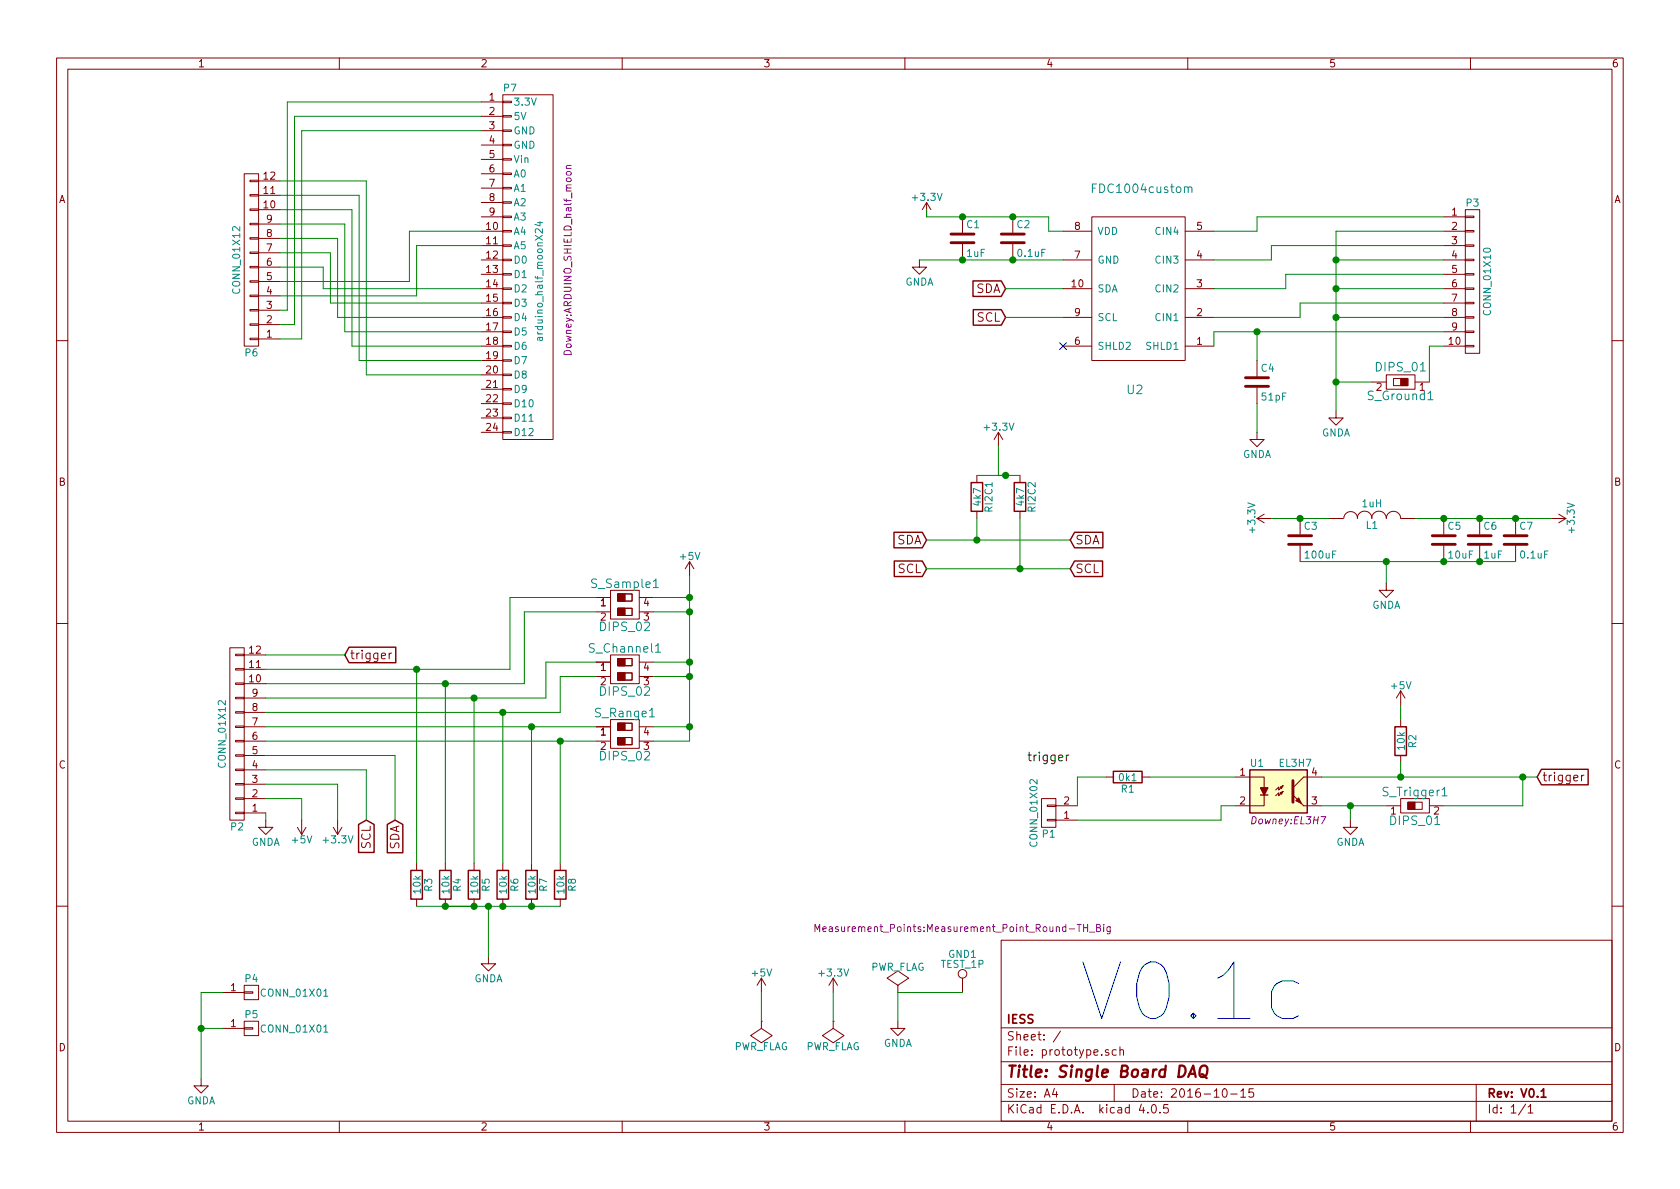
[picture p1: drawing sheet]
EESchema Schematic File Version 2
LIBS:power
LIBS:device
LIBS:transistors
LIBS:conn
LIBS:linear
LIBS:regul
LIBS:74xx
LIBS:cmos4000
LIBS:adc-dac
LIBS:memory
LIBS:xilinx
LIBS:microcontrollers
LIBS:dsp
LIBS:microchip
LIBS:analog_switches
LIBS:motorola
LIBS:texas
LIBS:intel
LIBS:audio
LIBS:interface
LIBS:digital-audio
LIBS:philips
LIBS:display
LIBS:cypress
LIBS:siliconi
LIBS:opto
LIBS:atmel
LIBS:contrib
LIBS:valves
LIBS:Downey
LIBS:prototype-cache
EELAYER 25 0
EELAYER END
$Descr A4 11693 8268
encoding utf-8
Sheet 1 1
Title "Single Board DAQ"
Date "2016-10-15"
Rev "V0.1"
Comp "IESS"
Comment1 ""
Comment2 ""
Comment3 ""
Comment4 ""
$EndDescr
$Comp
L CONN_01X12 P2
U 1 1
P 1650 5100
F 0 "P2" H 1650 5750 50  0000 C CNN
F 1 "CONN_01X12" V 1750 5100 50  0000 C CNN
F 2 "Downey:3M_12POS_ribbon_conn" H 1650 5100 50  0001 C CNN
F 3 "" H 1650 5100 50  0000 C CNN
	1    1650 5100
	-1   0    0    1   
$EndComp
$Comp
L CONN_01X02 P1
U 1 1
P 7300 5650
F 0 "P1" H 7300 5800 50  0000 C CNN
F 1 "CONN_01X02" V 7400 5650 50  0000 C CNN
F 2 "Pin_Headers:Pin_Header_Straight_1x02_Pitch2.00mm" H 7300 5650 50  0001 C CNN
F 3 "" H 7300 5650 50  0000 C CNN
	1    7300 5650
	-1   0    0    1   
$EndComp
Text Label 7150 5300 0    60   ~ 0
trigger
$Comp
L R R1
U 1 1
P 7850 5400
F 0 "R1" V 7930 5400 50  0000 C CNN
F 1 "0k1" V 7850 5400 50  0000 C CNN
F 2 "Resistors_SMD:R_1206_HandSoldering" V 7780 5400 50  0001 C CNN
F 3 "" H 7850 5400 50  0000 C CNN
	1    7850 5400
	0    1    1    0   
$EndComp
$Comp
L +5V #PWR18
U 1 1
P 9750 4900
F 0 "#PWR18" H 9750 4750 50  0001 C CNN
F 1 "+5V" H 9750 5040 50  0000 C CNN
F 2 "" H 9750 4900 50  0000 C CNN
F 3 "" H 9750 4900 50  0000 C CNN
	1    9750 4900
	1    0    0    -1  
$EndComp
$Comp
L R R2
U 1 1
P 9750 5150
F 0 "R2" V 9830 5150 50  0000 C CNN
F 1 "10k" V 9750 5150 50  0000 C CNN
F 2 "Resistors_SMD:R_1206_HandSoldering" V 9680 5150 50  0001 C CNN
F 3 "" H 9750 5150 50  0000 C CNN
	1    9750 5150
	1    0    0    -1  
$EndComp
$Comp
L GNDA #PWR16
U 1 1
P 9400 5700
F 0 "#PWR16" H 9400 5450 50  0001 C CNN
F 1 "GNDA" H 9400 5550 50  0000 C CNN
F 2 "" H 9400 5700 50  0000 C CNN
F 3 "" H 9400 5700 50  0000 C CNN
	1    9400 5700
	1    0    0    -1  
$EndComp
Text GLabel 10700 5400 2    60   Input ~ 0
trigger
Text GLabel 2400 4550 2    60   Input ~ 0
trigger
$Comp
L DIPS_02 S_Range1
U 1 1
P 4350 5100
F 0 "S_Range1" V 4200 5100 60  0000 C CNN
F 1 "DIPS_02" V 4500 5100 60  0000 C CNN
F 2 "Buttons_Switches_ThroughHole:SW_DIP_x2_W7.62mm_Slide" H 4350 5100 60  0001 C CNN
F 3 "" H 4350 5100 60  0001 C CNN
	1    4350 5100
	0    1    1    0   
$EndComp
$Comp
L R R7
U 1 1
P 3700 6150
F 0 "R7" V 3780 6150 50  0000 C CNN
F 1 "10k" V 3700 6150 50  0000 C CNN
F 2 "Resistors_SMD:R_1206_HandSoldering" V 3630 6150 50  0001 C CNN
F 3 "" H 3700 6150 50  0000 C CNN
	1    3700 6150
	1    0    0    -1  
$EndComp
$Comp
L R R8
U 1 1
P 3900 6150
F 0 "R8" V 3980 6150 50  0000 C CNN
F 1 "10k" V 3900 6150 50  0000 C CNN
F 2 "Resistors_SMD:R_1206_HandSoldering" V 3830 6150 50  0001 C CNN
F 3 "" H 3900 6150 50  0000 C CNN
	1    3900 6150
	1    0    0    -1  
$EndComp
$Comp
L GNDA #PWR5
U 1 1
P 3400 6650
F 0 "#PWR5" H 3400 6400 50  0001 C CNN
F 1 "GNDA" H 3400 6500 50  0000 C CNN
F 2 "" H 3400 6650 50  0000 C CNN
F 3 "" H 3400 6650 50  0000 C CNN
	1    3400 6650
	1    0    0    -1  
$EndComp
$Comp
L DIPS_02 S_Channel1
U 1 1
P 4350 4650
F 0 "S_Channel1" V 4200 4650 60  0000 C CNN
F 1 "DIPS_02" V 4500 4650 60  0000 C CNN
F 2 "Buttons_Switches_ThroughHole:SW_DIP_x2_W7.62mm_Slide" H 4350 4650 60  0001 C CNN
F 3 "" H 4350 4650 60  0001 C CNN
	1    4350 4650
	0    1    1    0   
$EndComp
$Comp
L DIPS_02 S_Sample1
U 1 1
P 4350 4200
F 0 "S_Sample1" V 4200 4200 60  0000 C CNN
F 1 "DIPS_02" V 4500 4200 60  0000 C CNN
F 2 "Buttons_Switches_ThroughHole:SW_DIP_x2_W7.62mm_Slide" H 4350 4200 60  0001 C CNN
F 3 "" H 4350 4200 60  0001 C CNN
	1    4350 4200
	0    1    1    0   
$EndComp
$Comp
L R R6
U 1 1
P 3500 6150
F 0 "R6" V 3580 6150 50  0000 C CNN
F 1 "10k" V 3500 6150 50  0000 C CNN
F 2 "Resistors_SMD:R_1206_HandSoldering" V 3430 6150 50  0001 C CNN
F 3 "" H 3500 6150 50  0000 C CNN
	1    3500 6150
	1    0    0    -1  
$EndComp
$Comp
L R R5
U 1 1
P 3300 6150
F 0 "R5" V 3380 6150 50  0000 C CNN
F 1 "10k" V 3300 6150 50  0000 C CNN
F 2 "Resistors_SMD:R_1206_HandSoldering" V 3230 6150 50  0001 C CNN
F 3 "" H 3300 6150 50  0000 C CNN
	1    3300 6150
	1    0    0    -1  
$EndComp
$Comp
L R R4
U 1 1
P 3100 6150
F 0 "R4" V 3180 6150 50  0000 C CNN
F 1 "10k" V 3100 6150 50  0000 C CNN
F 2 "Resistors_SMD:R_1206_HandSoldering" V 3030 6150 50  0001 C CNN
F 3 "" H 3100 6150 50  0000 C CNN
	1    3100 6150
	1    0    0    -1  
$EndComp
$Comp
L R R3
U 1 1
P 2900 6150
F 0 "R3" V 2980 6150 50  0000 C CNN
F 1 "10k" V 2900 6150 50  0000 C CNN
F 2 "Resistors_SMD:R_1206_HandSoldering" V 2830 6150 50  0001 C CNN
F 3 "" H 2900 6150 50  0000 C CNN
	1    2900 6150
	1    0    0    -1  
$EndComp
$Comp
L +5V #PWR6
U 1 1
P 4800 4000
F 0 "#PWR6" H 4800 3850 50  0001 C CNN
F 1 "+5V" H 4800 4140 50  0000 C CNN
F 2 "" H 4800 4000 50  0000 C CNN
F 3 "" H 4800 4000 50  0000 C CNN
	1    4800 4000
	1    0    0    -1  
$EndComp
$Comp
L +5V #PWR3
U 1 1
P 2100 5700
F 0 "#PWR3" H 2100 5550 50  0001 C CNN
F 1 "+5V" H 2100 5840 50  0000 C CNN
F 2 "" H 2100 5700 50  0000 C CNN
F 3 "" H 2100 5700 50  0000 C CNN
	1    2100 5700
	-1   0    0    1   
$EndComp
$Comp
L GNDA #PWR2
U 1 1
P 1850 5700
F 0 "#PWR2" H 1850 5450 50  0001 C CNN
F 1 "GNDA" H 1850 5550 50  0000 C CNN
F 2 "" H 1850 5700 50  0000 C CNN
F 3 "" H 1850 5700 50  0000 C CNN
	1    1850 5700
	1    0    0    -1  
$EndComp
$Comp
L +3.3V #PWR4
U 1 1
P 2350 5700
F 0 "#PWR4" H 2350 5550 50  0001 C CNN
F 1 "+3.3V" H 2350 5840 50  0000 C CNN
F 2 "" H 2350 5700 50  0000 C CNN
F 3 "" H 2350 5700 50  0000 C CNN
	1    2350 5700
	-1   0    0    1   
$EndComp
Text GLabel 2750 5700 3    60   Input ~ 0
SDA
Text GLabel 2550 5700 3    60   Input ~ 0
SCL
$Comp
L DIPS_01 S_Ground1
U 1 1
P 9750 2650
F 0 "S_Ground1" V 9650 2650 60  0000 C CNN
F 1 "DIPS_01" V 9850 2650 60  0000 C CNN
F 2 "Buttons_Switches_ThroughHole:SW_DIP_x1_W7.62mm_Slide" H 9750 2650 60  0001 C CNN
F 3 "" H 9750 2650 60  0001 C CNN
	1    9750 2650
	0    -1   -1   0   
$EndComp
$Comp
L DIPS_01 S_Trigger1
U 1 1
P 9850 5600
F 0 "S_Trigger1" V 9750 5600 60  0000 C CNN
F 1 "DIPS_01" V 9950 5600 60  0000 C CNN
F 2 "Buttons_Switches_ThroughHole:SW_DIP_x1_W7.62mm_Slide" H 9850 5600 60  0001 C CNN
F 3 "" H 9850 5600 60  0001 C CNN
	1    9850 5600
	0    1    1    0   
$EndComp
$Comp
L CONN_01X10 P3
U 1 1
P 10250 1950
F 0 "P3" H 10250 2500 50  0000 C CNN
F 1 "CONN_01X10" V 10350 1950 50  0000 C CNN
F 2 "Downey:DSUB-9_surface_mount" H 10250 1950 50  0001 C CNN
F 3 "" H 10250 1950 50  0000 C CNN
	1    10250 1950
	1    0    0    -1  
$EndComp
$Comp
L GNDA #PWR15
U 1 1
P 9300 2850
F 0 "#PWR15" H 9300 2600 50  0001 C CNN
F 1 "GNDA" H 9300 2700 50  0000 C CNN
F 2 "" H 9300 2850 50  0000 C CNN
F 3 "" H 9300 2850 50  0000 C CNN
	1    9300 2850
	1    0    0    -1  
$EndComp
$Comp
L FDC1004custom U2
U 1 1
P 7900 2200
F 0 "U2" H 7900 1700 60  0000 C CNN
F 1 "FDC1004custom" H 7950 3100 60  0000 C CNN
F 2 "Downey:SOIC_10_FDC1004" H 7950 2200 60  0001 C CNN
F 3 "" H 7950 2200 60  0001 C CNN
	1    7900 2200
	1    0    0    -1  
$EndComp
$Comp
L +3.3V #PWR11
U 1 1
P 6450 1500
F 0 "#PWR11" H 6450 1350 50  0001 C CNN
F 1 "+3.3V" H 6450 1640 50  0000 C CNN
F 2 "" H 6450 1500 50  0000 C CNN
F 3 "" H 6450 1500 50  0000 C CNN
	1    6450 1500
	1    0    0    -1  
$EndComp
$Comp
L GNDA #PWR10
U 1 1
P 6400 1800
F 0 "#PWR10" H 6400 1550 50  0001 C CNN
F 1 "GNDA" H 6400 1650 50  0000 C CNN
F 2 "" H 6400 1800 50  0000 C CNN
F 3 "" H 6400 1800 50  0000 C CNN
	1    6400 1800
	1    0    0    -1  
$EndComp
NoConn ~ 7400 2400
Text GLabel 6450 3950 0    60   Input ~ 0
SCL
Text GLabel 7450 3750 2    60   Input ~ 0
SDA
Text GLabel 7450 3950 2    60   Input ~ 0
SCL
$Comp
L R RI2C1
U 1 1
P 6800 3450
F 0 "RI2C1" V 6880 3450 50  0000 C CNN
F 1 "4k7" V 6800 3450 50  0000 C CNN
F 2 "Resistors_SMD:R_1206_HandSoldering" V 6730 3450 50  0001 C CNN
F 3 "" H 6800 3450 50  0000 C CNN
	1    6800 3450
	1    0    0    -1  
$EndComp
$Comp
L R RI2C2
U 1 1
P 7100 3450
F 0 "RI2C2" V 7180 3450 50  0000 C CNN
F 1 "4k7" V 7100 3450 50  0000 C CNN
F 2 "Resistors_SMD:R_1206_HandSoldering" V 7030 3450 50  0001 C CNN
F 3 "" H 7100 3450 50  0000 C CNN
	1    7100 3450
	1    0    0    -1  
$EndComp
$Comp
L +3.3V #PWR12
U 1 1
P 6950 3100
F 0 "#PWR12" H 6950 2950 50  0001 C CNN
F 1 "+3.3V" H 6950 3240 50  0000 C CNN
F 2 "" H 6950 3100 50  0000 C CNN
F 3 "" H 6950 3100 50  0000 C CNN
	1    6950 3100
	1    0    0    -1  
$EndComp
Text GLabel 6450 3750 0    60   Input ~ 0
SDA
$Comp
L +3.3V #PWR14
U 1 1
P 8850 3600
F 0 "#PWR14" H 8850 3450 50  0001 C CNN
F 1 "+3.3V" H 8850 3740 50  0000 C CNN
F 2 "" H 8850 3600 50  0000 C CNN
F 3 "" H 8850 3600 50  0000 C CNN
	1    8850 3600
	0    -1   -1   0   
$EndComp
$Comp
L +3.3V #PWR19
U 1 1
P 10800 3600
F 0 "#PWR19" H 10800 3450 50  0001 C CNN
F 1 "+3.3V" H 10800 3740 50  0000 C CNN
F 2 "" H 10800 3600 50  0000 C CNN
F 3 "" H 10800 3600 50  0000 C CNN
	1    10800 3600
	0    1    1    0   
$EndComp
$Comp
L INDUCTOR L1
U 1 1
P 9550 3600
F 0 "L1" V 9500 3600 50  0000 C CNN
F 1 "1uH" V 9650 3600 50  0000 C CNN
F 2 "Resistors_SMD:R_0805_HandSoldering" H 9550 3600 50  0001 C CNN
F 3 "" H 9550 3600 50  0000 C CNN
	1    9550 3600
	0    -1   -1   0   
$EndComp
$Comp
L C C3
U 1 1
P 9050 3750
F 0 "C3" H 9075 3850 50  0000 L CNN
F 1 "100uF" H 9075 3650 50  0000 L CNN
F 2 "Capacitors_SMD:C_1206_HandSoldering" H 9088 3600 50  0001 C CNN
F 3 "" H 9050 3750 50  0000 C CNN
	1    9050 3750
	1    0    0    -1  
$EndComp
$Comp
L C C5
U 1 1
P 10050 3750
F 0 "C5" H 10075 3850 50  0000 L CNN
F 1 "10uF" H 10075 3650 50  0000 L CNN
F 2 "Capacitors_SMD:C_0805_HandSoldering" H 10088 3600 50  0001 C CNN
F 3 "" H 10050 3750 50  0000 C CNN
	1    10050 3750
	1    0    0    -1  
$EndComp
$Comp
L C C6
U 1 1
P 10300 3750
F 0 "C6" H 10325 3850 50  0000 L CNN
F 1 "1uF" H 10325 3650 50  0000 L CNN
F 2 "Capacitors_SMD:C_0805_HandSoldering" H 10338 3600 50  0001 C CNN
F 3 "" H 10300 3750 50  0000 C CNN
	1    10300 3750
	1    0    0    -1  
$EndComp
$Comp
L C C7
U 1 1
P 10550 3750
F 0 "C7" H 10575 3850 50  0000 L CNN
F 1 "0.1uF" H 10575 3650 50  0000 L CNN
F 2 "Capacitors_SMD:C_0805_HandSoldering" H 10588 3600 50  0001 C CNN
F 3 "" H 10550 3750 50  0000 C CNN
	1    10550 3750
	1    0    0    -1  
$EndComp
$Comp
L GNDA #PWR17
U 1 1
P 9650 4050
F 0 "#PWR17" H 9650 3800 50  0001 C CNN
F 1 "GNDA" H 9650 3900 50  0000 C CNN
F 2 "" H 9650 4050 50  0000 C CNN
F 3 "" H 9650 4050 50  0000 C CNN
	1    9650 4050
	1    0    0    -1  
$EndComp
$Comp
L C C1
U 1 1
P 6700 1650
F 0 "C1" H 6725 1750 50  0000 L CNN
F 1 "1uF" H 6725 1550 50  0000 L CNN
F 2 "Capacitors_SMD:C_0805_HandSoldering" H 6738 1500 50  0001 C CNN
F 3 "" H 6700 1650 50  0000 C CNN
	1    6700 1650
	1    0    0    -1  
$EndComp
$Comp
L C C2
U 1 1
P 7050 1650
F 0 "C2" H 7075 1750 50  0000 L CNN
F 1 "0.1uF" H 7075 1550 50  0000 L CNN
F 2 "Capacitors_SMD:C_0805_HandSoldering" H 7088 1500 50  0001 C CNN
F 3 "" H 7050 1650 50  0000 C CNN
	1    7050 1650
	1    0    0    -1  
$EndComp
$Comp
L C C4
U 1 1
P 8750 2650
F 0 "C4" H 8775 2750 50  0000 L CNN
F 1 "51pF" H 8775 2550 50  0000 L CNN
F 2 "Capacitors_SMD:C_0805_HandSoldering" H 8788 2500 50  0001 C CNN
F 3 "" H 8750 2650 50  0000 C CNN
	1    8750 2650
	1    0    0    -1  
$EndComp
$Comp
L GNDA #PWR13
U 1 1
P 8750 3000
F 0 "#PWR13" H 8750 2750 50  0001 C CNN
F 1 "GNDA" H 8750 2850 50  0000 C CNN
F 2 "" H 8750 3000 50  0000 C CNN
F 3 "" H 8750 3000 50  0000 C CNN
	1    8750 3000
	1    0    0    -1  
$EndComp
Text GLabel 7000 2000 0    60   Input ~ 0
SDA
Text GLabel 7000 2200 0    60   Input ~ 0
SCL
$Comp
L EL3H7 U1
U 1 1
P 8900 5500
F 0 "U1" H 8700 5700 50  0000 L CNN
F 1 "EL3H7" H 8900 5700 50  0000 L CNN
F 2 "Downey:EL3H7" H 8700 5300 50  0000 L CIN
F 3 "" H 8900 5500 50  0000 L CNN
	1    8900 5500
	1    0    0    -1  
$EndComp
$Comp
L GNDA #PWR9
U 1 1
P 6250 7100
F 0 "#PWR9" H 6250 6850 50  0001 C CNN
F 1 "GNDA" H 6250 6950 50  0000 C CNN
F 2 "" H 6250 7100 50  0000 C CNN
F 3 "" H 6250 7100 50  0000 C CNN
	1    6250 7100
	1    0    0    -1  
$EndComp
$Comp
L PWR_FLAG #FLG3
U 1 1
P 6250 6900
F 0 "#FLG3" H 6250 6995 50  0001 C CNN
F 1 "PWR_FLAG" H 6250 7080 50  0000 C CNN
F 2 "" H 6250 6900 50  0000 C CNN
F 3 "" H 6250 6900 50  0000 C CNN
	1    6250 6900
	1    0    0    -1  
$EndComp
$Comp
L PWR_FLAG #FLG2
U 1 1
P 5800 7100
F 0 "#FLG2" H 5800 7195 50  0001 C CNN
F 1 "PWR_FLAG" H 5800 7280 50  0000 C CNN
F 2 "" H 5800 7100 50  0000 C CNN
F 3 "" H 5800 7100 50  0000 C CNN
	1    5800 7100
	-1   0    0    1   
$EndComp
$Comp
L PWR_FLAG #FLG1
U 1 1
P 5300 7100
F 0 "#FLG1" H 5300 7195 50  0001 C CNN
F 1 "PWR_FLAG" H 5300 7280 50  0000 C CNN
F 2 "" H 5300 7100 50  0000 C CNN
F 3 "" H 5300 7100 50  0000 C CNN
	1    5300 7100
	-1   0    0    1   
$EndComp
$Comp
L +5V #PWR7
U 1 1
P 5300 6900
F 0 "#PWR7" H 5300 6750 50  0001 C CNN
F 1 "+5V" H 5300 7040 50  0000 C CNN
F 2 "" H 5300 6900 50  0000 C CNN
F 3 "" H 5300 6900 50  0000 C CNN
	1    5300 6900
	1    0    0    -1  
$EndComp
$Comp
L +3.3V #PWR8
U 1 1
P 5800 6900
F 0 "#PWR8" H 5800 6750 50  0001 C CNN
F 1 "+3.3V" H 5800 7040 50  0000 C CNN
F 2 "" H 5800 6900 50  0000 C CNN
F 3 "" H 5800 6900 50  0000 C CNN
	1    5800 6900
	1    0    0    -1  
$EndComp
$Comp
L CONN_01X01 P5
U 1 1
P 1750 7150
F 0 "P5" H 1750 7250 50  0000 C CNN
F 1 "CONN_01X01" H 2050 7150 50  0000 C CNN
F 2 "SMD_Packages:1Pin" H 1750 7150 50  0001 C CNN
F 3 "" H 1750 7150 50  0000 C CNN
	1    1750 7150
	1    0    0    -1  
$EndComp
$Comp
L CONN_01X01 P4
U 1 1
P 1750 6900
F 0 "P4" H 1750 7000 50  0000 C CNN
F 1 "CONN_01X01" H 2050 6900 50  0000 C CNN
F 2 "SMD_Packages:1Pin" H 1750 6900 50  0001 C CNN
F 3 "" H 1750 6900 50  0000 C CNN
	1    1750 6900
	1    0    0    -1  
$EndComp
$Comp
L GNDA #PWR1
U 1 1
P 1400 7500
F 0 "#PWR1" H 1400 7250 50  0001 C CNN
F 1 "GNDA" H 1400 7350 50  0000 C CNN
F 2 "" H 1400 7500 50  0000 C CNN
F 3 "" H 1400 7500 50  0000 C CNN
	1    1400 7500
	1    0    0    -1  
$EndComp
$Comp
L TEST_1P GND1
U 1 1
P 6700 6900
F 0 "GND1" H 6700 7170 50  0000 C CNN
F 1 "TEST_1P" H 6700 7100 50  0000 C CNN
F 2 "Measurement_Points:Measurement_Point_Round-TH_Big" H 6700 7350 50  0000 C CNN
F 3 "" H 6900 6900 50  0000 C CNN
	1    6700 6900
	1    0    0    -1  
$EndComp
$Comp
L CONN_01X12 P6
U 1 1
P 1750 1800
F 0 "P6" H 1750 2450 50  0000 C CNN
F 1 "CONN_01X12" V 1850 1800 50  0000 C CNN
F 2 "Downey:3M_12POS_ribbon_conn" H 1750 1800 50  0001 C CNN
F 3 "" H 1750 1800 50  0000 C CNN
	1    1750 1800
	-1   0    0    1   
$EndComp
$Comp
L arduino_half_moonX24 P7
U 1 1
P 3550 1850
F 0 "P7" H 3550 3100 50  0000 C CNN
F 1 "arduino_half_moonX24" V 3750 1750 50  0000 C CNN
F 2 "Downey:ARDUINO_SHIELD_half_moon" V 3950 1900 50  0000 C CNN
F 3 "" H 3550 1850 50  0000 C CNN
	1    3550 1850
	1    0    0    -1  
$EndComp
Wire Wire Line
	7500 5700 8500 5700
Wire Wire Line
	8500 5700 8500 5600
Wire Wire Line
	8500 5600 8600 5600
Wire Wire Line
	8000 5400 8600 5400
Wire Wire Line
	7700 5400 7500 5400
Wire Wire Line
	7500 5400 7500 5600
Wire Wire Line
	9750 5000 9750 4900
Wire Wire Line
	9750 5300 9750 5400
Wire Wire Line
	9200 5400 10700 5400
Connection ~ 9750 5400
Wire Wire Line
	1850 4550 2400 4550
Connection ~ 10600 5400
Wire Wire Line
	9400 5700 9400 5600
Connection ~ 9400 5600
Wire Wire Line
	9200 5600 9650 5600
Wire Wire Line
	10600 5600 10600 5400
Wire Wire Line
	4150 5050 1850 5050
Wire Wire Line
	1850 5150 4150 5150
Wire Wire Line
	1850 4950 3900 4950
Wire Wire Line
	3900 4950 3900 4700
Wire Wire Line
	3900 4700 4150 4700
Wire Wire Line
	4150 4600 3800 4600
Wire Wire Line
	3800 4600 3800 4850
Wire Wire Line
	3800 4850 1850 4850
Wire Wire Line
	1850 4750 3650 4750
Wire Wire Line
	3650 4750 3650 4250
Wire Wire Line
	3650 4250 4150 4250
Wire Wire Line
	4150 4150 3550 4150
Wire Wire Line
	3550 4150 3550 4650
Wire Wire Line
	3550 4650 1850 4650
Wire Wire Line
	2900 6300 3900 6300
Connection ~ 3700 6300
Connection ~ 3300 6300
Connection ~ 3500 6300
Wire Wire Line
	3300 6300 3100 6300
Connection ~ 3100 6300
Connection ~ 3400 6300
Wire Wire Line
	3900 6000 3900 5150
Connection ~ 3900 5150
Wire Wire Line
	3700 6000 3700 5050
Connection ~ 3700 5050
Wire Wire Line
	3500 6000 3500 4950
Connection ~ 3500 4950
Wire Wire Line
	3300 6000 3300 4850
Connection ~ 3300 4850
Wire Wire Line
	3100 6000 3100 4750
Connection ~ 3100 4750
Wire Wire Line
	2900 6000 2900 4650
Connection ~ 2900 4650
Wire Wire Line
	4800 4000 4800 5150
Wire Wire Line
	4800 5150 4550 5150
Wire Wire Line
	4550 5050 4800 5050
Connection ~ 4800 5050
Wire Wire Line
	4550 4700 4800 4700
Connection ~ 4800 4700
Wire Wire Line
	4550 4600 4800 4600
Connection ~ 4800 4600
Wire Wire Line
	4550 4250 4800 4250
Connection ~ 4800 4250
Wire Wire Line
	4550 4150 4800 4150
Connection ~ 4800 4150
Wire Wire Line
	2750 5250 1850 5250
Wire Wire Line
	1850 5350 2550 5350
Wire Wire Line
	1850 5450 2350 5450
Wire Wire Line
	2350 5450 2350 5700
Wire Wire Line
	1850 5550 2100 5550
Wire Wire Line
	2100 5550 2100 5700
Wire Wire Line
	1850 5650 1850 5700
Wire Wire Line
	10050 5600 10600 5600
Wire Wire Line
	9950 2400 9950 2650
Wire Wire Line
	9550 2650 9300 2650
Connection ~ 9300 2650
Wire Wire Line
	6800 3300 7100 3300
Wire Wire Line
	6950 3100 6950 3300
Wire Wire Line
	6950 3300 7000 3300
Connection ~ 7000 3300
Wire Wire Line
	6450 3750 7450 3750
Wire Wire Line
	6450 3950 7450 3950
Wire Wire Line
	6800 3600 6800 3750
Connection ~ 6800 3750
Wire Wire Line
	7100 3600 7100 3950
Connection ~ 7100 3950
Wire Wire Line
	8850 3600 9250 3600
Connection ~ 9050 3600
Wire Wire Line
	9850 3600 10800 3600
Connection ~ 10050 3600
Connection ~ 10300 3600
Connection ~ 10550 3600
Wire Wire Line
	9050 3900 10550 3900
Connection ~ 10050 3900
Connection ~ 10300 3900
Wire Wire Line
	9650 4050 9650 3900
Connection ~ 9650 3900
Wire Wire Line
	7400 1600 7300 1600
Wire Wire Line
	7300 1600 7300 1500
Wire Wire Line
	7300 1500 6450 1500
Connection ~ 7050 1500
Connection ~ 6700 1500
Wire Wire Line
	6400 1800 7400 1800
Connection ~ 6700 1800
Wire Wire Line
	8750 2300 8750 2500
Wire Wire Line
	7400 2000 7000 2000
Wire Wire Line
	7000 2200 7400 2200
Wire Wire Line
	7050 1800 7050 1800
Connection ~ 7050 1800
Wire Wire Line
	6450 1500 6450 1450
Wire Wire Line
	3400 6650 3400 6300
Wire Wire Line
	8750 3000 8750 2800
Wire Wire Line
	6250 7100 6250 6900
Wire Wire Line
	5800 7100 5800 6900
Wire Wire Line
	5300 6900 5300 7100
Wire Wire Line
	9950 2400 10050 2400
Wire Wire Line
	10050 2300 8450 2300
Wire Wire Line
	8450 2300 8450 2400
Connection ~ 8750 2300
Wire Wire Line
	1550 6900 1400 6900
Wire Wire Line
	1550 7150 1400 7150
Wire Wire Line
	1400 6900 1400 7500
Connection ~ 1400 7150
Wire Wire Line
	6250 6900 6700 6900
Wire Wire Line
	8950 1900 10050 1900
Wire Wire Line
	9300 2850 9300 1600
Wire Wire Line
	9300 1600 10050 1600
Wire Wire Line
	10050 1800 9300 1800
Connection ~ 9300 1800
Wire Wire Line
	10050 2000 9300 2000
Connection ~ 9300 2000
Wire Wire Line
	10050 2200 9300 2200
Connection ~ 9300 2200
Wire Wire Line
	2550 5350 2550 5700
Wire Wire Line
	2750 5250 2750 5700
Wire Wire Line
	10050 1500 8750 1500
Wire Wire Line
	8750 1500 8750 1600
Wire Wire Line
	8750 1600 8450 1600
Wire Wire Line
	8450 1800 8850 1800
Wire Wire Line
	8850 1800 8850 1700
Wire Wire Line
	8850 1700 10050 1700
Wire Wire Line
	8450 2000 8950 2000
Wire Wire Line
	8950 2000 8950 1900
Wire Wire Line
	8450 2200 9050 2200
Wire Wire Line
	9050 2200 9050 2100
Wire Wire Line
	9050 2100 10050 2100
Wire Wire Line
	1950 1750 2300 1750
Wire Wire Line
	2300 1750 2300 2100
Wire Wire Line
	2300 2100 3350 2100
Wire Wire Line
	1950 1650 2350 1650
Wire Wire Line
	2350 1650 2350 2200
Wire Wire Line
	2350 2200 3350 2200
Wire Wire Line
	1950 1550 2400 1550
Wire Wire Line
	2400 1550 2400 2300
Wire Wire Line
	2400 2300 3350 2300
Wire Wire Line
	1950 1450 2450 1450
Wire Wire Line
	2450 1450 2450 2400
Wire Wire Line
	2450 2400 3350 2400
Wire Wire Line
	1950 1350 2500 1350
Wire Wire Line
	2500 1350 2500 2500
Wire Wire Line
	2500 2500 3350 2500
Wire Wire Line
	1950 1850 2250 1850
Wire Wire Line
	2250 1850 2250 2000
Wire Wire Line
	2250 2000 3350 2000
Wire Wire Line
	1950 1250 2550 1250
Wire Wire Line
	2550 1250 2550 2600
Wire Wire Line
	2550 2600 3350 2600
Wire Wire Line
	1950 1950 2850 1950
Wire Wire Line
	2850 1950 2850 1600
Wire Wire Line
	2850 1600 3350 1600
Wire Wire Line
	3350 1700 2900 1700
Wire Wire Line
	2900 1700 2900 2050
Wire Wire Line
	2900 2050 1950 2050
Wire Wire Line
	1950 2150 2000 2150
Wire Wire Line
	2000 2150 2000 700 
Wire Wire Line
	2000 700  3350 700 
Wire Wire Line
	1950 2250 2050 2250
Wire Wire Line
	2050 2250 2050 800 
Wire Wire Line
	2050 800  3350 800 
Wire Wire Line
	1950 2350 2100 2350
Wire Wire Line
	2100 2350 2100 900 
Wire Wire Line
	2100 900  3350 900 
Text Notes 7500 7100 0    394  ~ 0
V0.1c
$EndSCHEMATC
